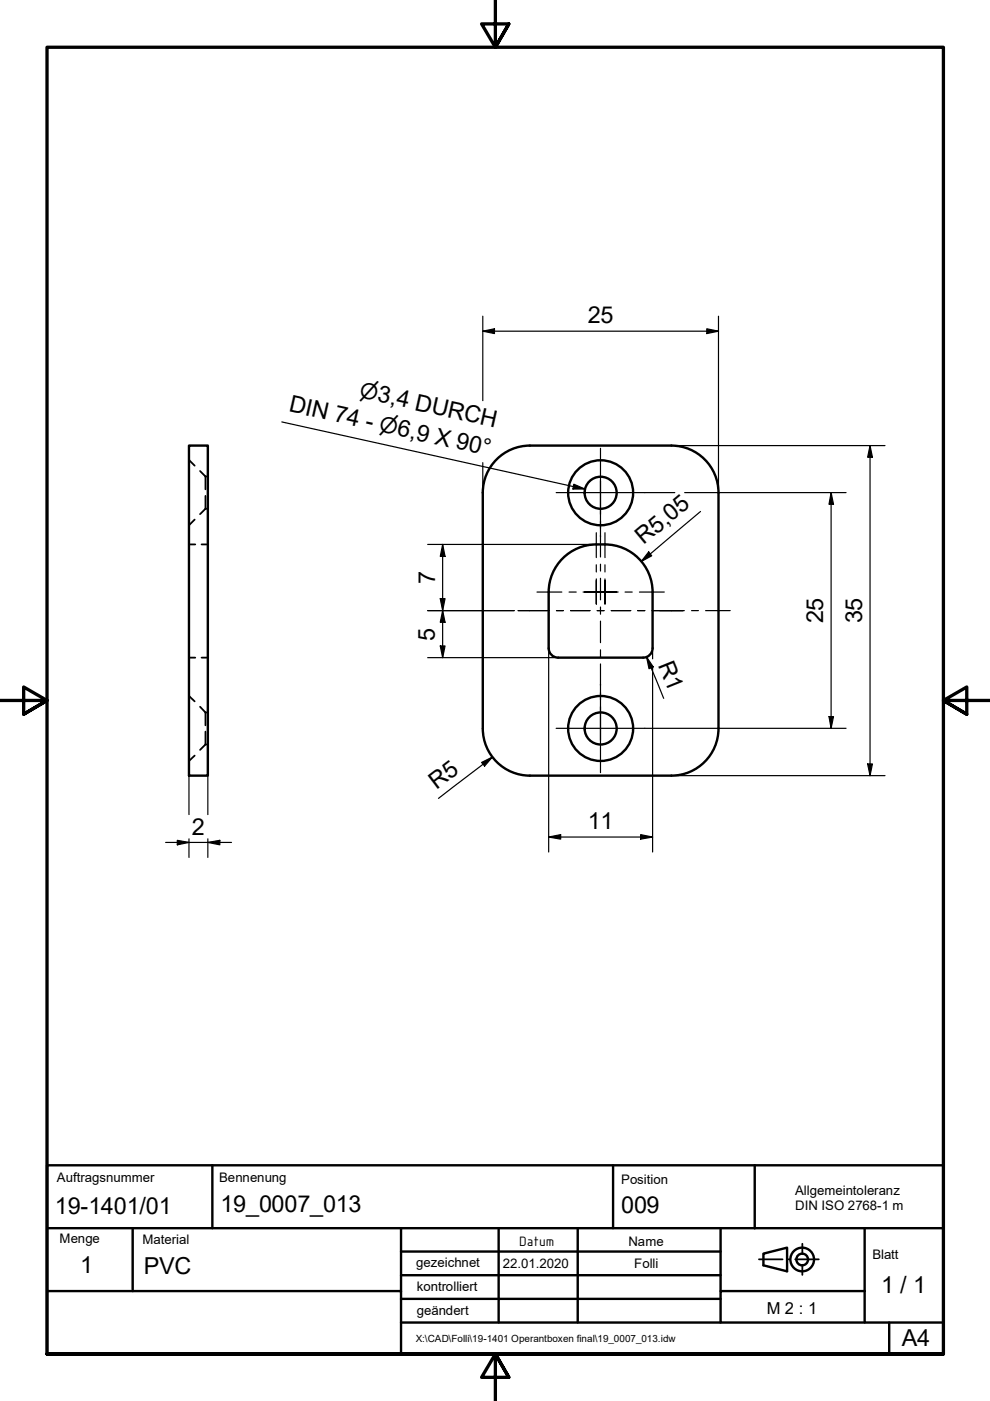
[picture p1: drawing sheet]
<svg xmlns="http://www.w3.org/2000/svg" width="210mm" height="297mm" viewBox="0 0 210 297" stroke-linecap="round" stroke-linejoin="round" font-family="sans-serif">
<!-- layer: Sichtbar (ISO) -->
<g fill="none" stroke="#000" stroke-width=".51">
<path d="M40.1 94.5h4v70h-4zM112.3 94.5h30.1M112.4 94.5a10 10 0 0 0-10 10M142.3 94.5a10 10 0 0 1 10 10M102.4 104.4v50M126.4 115.4h1.9M126.5 115.4a10.1 10.1 0 0 0-10.2 10.2M128.2 115.4a10.1 10.1 0 0 1 10.2 10.2M152.3 104.4v50M116.3 125.5v11.9a2 2 0 0 0 2 2M118.4 139.4h17.9M138.4 125.5v11.9a2 2 0 0 1-2 2"/>
<path d="M102.4 154.4a10 10 0 0 0 10 10.1M152.3 154.5a10 10 0 0 1-10 10M112.3 164.5h30.1"/>
<circle cx="127.3" cy="104.5" r="3.4"/>
<circle cx="127.4" cy="104.5" r="6.9"/>
<circle cx="127.3" cy="154.4" r="3.4"/>
<circle cx="127.4" cy="154.5" r="6.9"/>
</g>
<!-- layer: Verdeckt (ISO) -->
<g fill="none" stroke="#000" stroke-width=".38">
<path d="M40.1 97.5l1.2 1.2M42.4 99.9l1.2 1.1M40.1 115.4h1.3M41.3 110.2l-1.2 1.2M42.7 115.4h1.4M43.6 101v2.7M43.6 105.1v2.8M43.6 107.9l-1.2 1.1M43.6 107.9h.2M43.6 101h.2M43.9 107.9h.2M43.9 101h.2"/>
<path d="M40.1 139.4h1.3M42.7 139.4h1.4M40.1 147.6l1.2 1.1M42.4 149.8l1.2 1.3M43.6 151.1v2.7M43.6 155.1v2.7M43.6 157.8l-1.2 1.2M43.6 157.8h.2M43.6 151.1h.2M43.9 157.8h.2M43.9 151.1h.2M41.3 160.2l-1.2 1.1"/>
</g>
<!-- layer: Rahmen (ISO) -->
<path d="M105 0v10l-2.9-4.9h5.8l-2.9 4.9 2.9-4.9M0 148.5h10l-5-2.8v5.7l5-2.9-5 2.9M210 148.5h-10l5-2.8v5.7l-5-2.9 5 2.9M10 287.1v-277.1h190v277.1h-190h190M107.9 292l-2.9-4.9 2.9 4.9h-5.8l2.9-4.9v9.9" fill="none" stroke="#000" stroke-width=".7"/>
<!-- layer: Titel (ISO) -->
<path d="M160.9 267h5M167.2 267h.2M168.6 267h5M170.1 263.7v2.2M170.1 268.1v2.2" fill="none" stroke="#000" stroke-width=".38"/>
<g fill="none" stroke="#000" stroke-width=".51">
<path d="M10 247.1h190v40h-190zM45 247.1v13.3M130 247.1v13.3h30M160 247.1v13.3M10 273.7h75v13.4M10 260.4h120M28.1 260.4v13.3M85 275.4h67.8M85 270.4h67.8M85 265.4h67.8M85 260.4v13.3M105.7 260.4v20"/>
<path d="M122.5 260.4v20M152.8 260.4v13.3M160 260.4h40M161.9 265.8l5-1.3v5l-5-1.2zM183.3 273.7v6.7h16.7M183.3 273.7h-30.5v6.7h30.5M183.3 260.4v13.3M85 280.4h67.8M188.5 280.4v6.7"/>
<circle cx="170.1" cy="267" r="2.51"/>
<circle cx="170.1" cy="267" r="1.24"/>
</g>
<!-- layer: Mittelpunktmarkierung (ISO) -->
<g fill="none" stroke="#000" stroke-width=".25">
<path d="M127.3 95v18.8M117.9 104.4h18.8M126.4 113v5.2M126.4 119.7v1.6M128.3 113v5.2M128.3 119.7v1.6M113.9 125.5h5.2M120.6 125.5h1.6M123.6 125.5h2.8h-2.4M125.7 125.5h2.6h-2.6M126.4 122.7v2.8v-2.5M126.4 128.1v-2.6v2.6"/>
<path d="M128.3 122.7v2.8v-2.5M128.3 128.1v-2.6v2.6M129 125.5h-2.6h2.6M130.7 125.5h-2.4h2.8M132.5 125.5h1.5M135.6 125.5h5.2M117.9 154.4h18.8M127.3 145v18.8"/>
</g>
<g fill="none" stroke="#000" stroke-width=".25">
<path d="M102.4 70.2l2.4-.5v1zM102.4 70.2h49.9M102.4 67v17.9M149.9 69.7l2.4 .5-2.4 .5zM152.3 67v36.6M102.4 98.1v5.5M143.1 94.5h44.5M184.5 94.5l.5 2.5h-1zM184.5 94.5v70M90.7 115.4h35M93.9 115.4l.5 2.6h-1.1zM93.9 115.4v24"/>
<path d="M136.7 104.4h6.4M137.5 117l.7 .8-2.2 1.2zM145.2 104.4h34.2M148.5 108.4l-12.5 10.6M176.2 104.4l.5 2.5h-.9zM176.2 104.4v50M90.7 129.5h18.3M90.7 139.4h26.8M93.3 137h1.1l-.5 2.4zM93.3 126.9h1.1l-.5 2.6zM93.9 129.5l.5 2.4h-1.1zM116.3 138.2v42.4"/>
<path d="M137.1 139.3l1.4 2.1-.9 .4zM137.1 139.3l3.6 8.8M138.4 138.2v1.5M40.1 155.2v17.5M44.1 155.2v17.5M136.7 154.4h42.7M138.4 141.4v39.2M175.8 151.9h.9l-.5 2.5zM35.1 178.6h14M37.6 178.2l2.5 .4-2.5 .5zM40.1 177.8v4M44.1 178.6l2.5-.4v.9z"/>
<path d="M44.1 177.8v4M102.1 161.7l2.3-1.2-1.7 1.9zM104.4 160.5l-11.4 8.8M116.3 177.5l2.6-.5v.9zM116.3 177.5h22.1M135.8 177l2.6 .5-2.6 .4zM143.1 164.5h44.5M184 162h1l-.5 2.5z"/>
</g>
<g fill="#000">
<path d="M102.4 70.2l2.4-.5v1z" fill-rule="evenodd"/>
<path d="M149.9 69.7l2.4 .5-2.4 .5z" fill-rule="evenodd"/>
<path d="M184.5 94.5l.5 2.5h-1z" fill-rule="evenodd"/>
<path d="M93.9 115.4l.5 2.6h-1.1z" fill-rule="evenodd"/>
<path d="M137.5 117l.7 .8-2.2 1.2z" fill-rule="evenodd"/>
<path d="M176.2 104.4l.5 2.5h-.9z" fill-rule="evenodd"/>
<path d="M93.3 137h1.1l-.5 2.4z" fill-rule="evenodd"/>
<path d="M93.3 126.9h1.1l-.5 2.6z" fill-rule="evenodd"/>
<path d="M93.9 129.5l.5 2.4h-1.1z" fill-rule="evenodd"/>
<path d="M137.1 139.3l1.4 2.1-.9 .4z" fill-rule="evenodd"/>
<path d="M175.8 151.9h.9l-.5 2.5z" fill-rule="evenodd"/>
<path d="M37.6 178.2l2.5 .4-2.5 .5z" fill-rule="evenodd"/>
<path d="M44.1 178.6l2.5-.4v.9z" fill-rule="evenodd"/>
<path d="M102.1 161.7l2.3-1.2-1.7 1.9z" fill-rule="evenodd"/>
<path d="M116.3 177.5l2.6-.5v.9z" fill-rule="evenodd"/>
<path d="M135.8 177l2.6 .5-2.6 .4z" fill-rule="evenodd"/>
<path d="M184 162h1l-.5 2.5z" fill-rule="evenodd"/>
</g>
<!-- layer: Mittellinie (ISO) -->
<g fill="none" stroke="#000" stroke-width=".25">
<path d="M127.3 102v7M127.3 110.5v1.5M127.3 113.5v4.6M127.3 119.6v1.5M109.9 129.5h6.6M118 129.5h1.4M121 129.5h4.1M126.6 129.5h1.5M127.3 122.6v4.6M127.3 128.7v1.5M127.3 131.7v4.6M127.3 137.8v1.5"/>
<path d="M129.6 129.5h4.1M135.2 129.5h1.5M138.2 129.5h6.9M146.6 129.5h1.5M149.6 129.5h5.2M127.3 140.8v4.5M127.3 146.9v1.5M127.3 149.8v7.2"/>
</g>
<!-- layer: Symbol (ISO) -->
<path d="M59.8 89.5l64.2 14.2M121.7 102.7l2.3 1h-2.5z" fill="none" stroke="#000" stroke-width=".25"/>
<path d="M121.7 102.7l2.3 1h-2.5z" fill-rule="evenodd" fill="#000"/>
<g font-size="5">
<text x="124.7" y="68.6">25</text>
<text x="61.1" y="87.2" transform="rotate(12 61.1 87.2)">DIN 74 - ⌀6,9 X 90°</text>
<text x="136.5" y="115.6" transform="rotate(-40 136.5 115.6)">R5,05</text>
<text x="92.3" y="123.8" transform="rotate(-90 92.3 123.8)">7</text>
<text x="92.2" y="135.8" transform="rotate(-90 92.2 135.8)">5</text>
<text x="174.6" y="132.2" transform="rotate(-90 174.6 132.2)">25</text>
<text x="182.8" y="132.2" transform="rotate(-90 182.8 132.2)">35</text>
<text x="139.5" y="141" transform="rotate(68 139.5 141)">R1</text>
<text x="92.6" y="167.4" transform="rotate(-37 92.6 167.4)">R5</text>
<text x="40.7" y="177">2</text>
<text x="124.7" y="175.8">11</text>
<text x="11.6" y="257.4">19-1401/01</text>
<text x="46.7" y="257">19_0007_013</text>
<text x="131.7" y="257.2">009</text>
<text x="17" y="269.9">1</text>
<text x="30.5" y="270.1">PVC</text>
<text x="186.8" y="274.2">1 / 1</text>
<text x="191.2" y="285.4">A4</text>
</g>
<text font-size="4.6" x="76" y="84.3" transform="rotate(12 76 84.3)">⌀3,4 DURCH</text>
<text font-size="3.5" x="162.6" y="278.5">M 2 : 1</text>
<text font-size="3.1" x="110" y="264.1">Datum</text>
<g font-size="2.8">
<text x="12.1" y="250.7">Auftragsnummer</text>
<text x="46.5" y="250.6">Bennenung</text>
<text x="131.7" y="250.9">Position</text>
<text x="168.6" y="253.4">Allgemeintoleranz</text>
<text x="168.6" y="256.6">DIN ISO 2768-1 m</text>
<text x="12.6" y="263.6">Menge</text>
<text x="30.2" y="263.8">Material</text>
<text x="88.3" y="268.7">gezeichnet</text>
<text x="106.6" y="268.8">22.01.2020</text>
<text x="133.3" y="264.1">Name</text>
<text x="134.5" y="268.8">Folli</text>
<text x="185" y="266.9">Blatt</text>
<text x="88.4" y="273.7">kontrolliert</text>
<text x="88.4" y="278.8">geändert</text>
</g>
<text font-size="2.1" x="88.1" y="284.5">X:\CAD\Folli\19-1401 Operantboxen final\19_0007_013.idw</text>
</svg>
